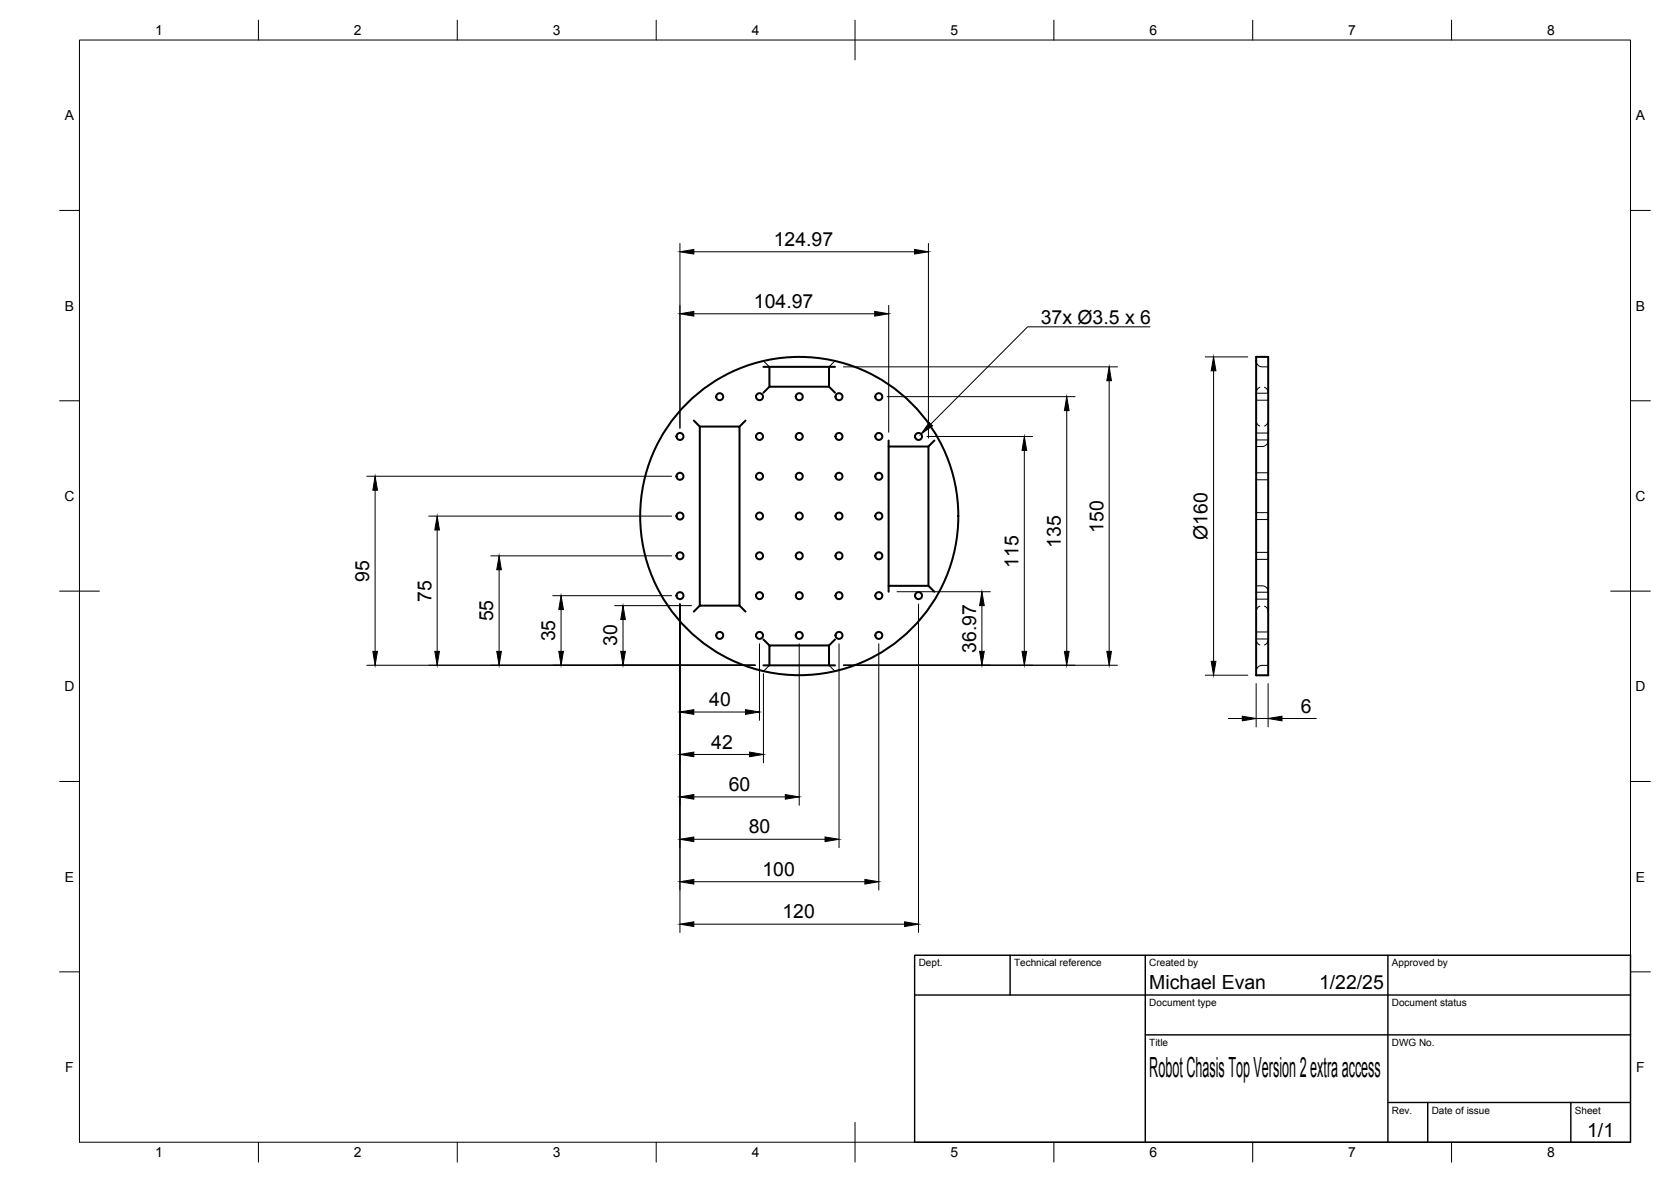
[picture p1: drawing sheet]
<svg xmlns="http://www.w3.org/2000/svg" width="420mm" height="297mm" viewBox="0 0 420 297" stroke-linecap="round" stroke-linejoin="round" font-family="sans-serif">
<g fill="none" stroke="#000" stroke-width=".51">
<path d="M192 92.2h18M193.5 97.2l-1.5 1.5M193.5 92.2v5h14.9v-5M208.4 97.2l1.6 1.5M315.8 89.7h3.1v80h-3.1zM315.8 90.7h.1M174.5 105.7l1.5 1.5M176 107.2h9.9v45h-9.9zM187.5 105.7l-1.6 1.5M223.4 110.7v38M223.4 112.2h10M234.9 110.7l-1.5 1.5v35l1.5 1.5"/>
<path d="M176 152.2l-1.5 1.5M185.9 152.2l1.6 1.5M223.4 147.2h10M192 160.7l1.5 1.5M192 167.2h18M208.4 162.2h-14.9v5M208.4 162.2v5M210 160.7l-1.6 1.5"/>
<circle cx="181" cy="99.7" r=".88"/>
<circle cx="191" cy="99.7" r=".88"/>
<circle cx="201" cy="99.7" r=".88"/>
<circle cx="211" cy="99.7" r=".88"/>
<circle cx="221" cy="99.7" r=".88"/>
<circle cx="171" cy="109.7" r=".88"/>
<circle cx="171" cy="119.7" r=".88"/>
<circle cx="191" cy="119.7" r=".88"/>
<circle cx="191" cy="109.7" r=".88"/>
<circle cx="201" cy="109.7" r=".88"/>
<circle cx="201" cy="119.7" r=".88"/>
<circle cx="211" cy="119.7" r=".88"/>
<circle cx="211" cy="109.7" r=".88"/>
<circle cx="221" cy="119.7" r=".88"/>
<circle cx="221" cy="109.7" r=".88"/>
<circle cx="231" cy="109.7" r=".88"/>
<circle cx="171" cy="139.7" r=".88"/>
<circle cx="171" cy="129.7" r=".88"/>
<circle cx="191" cy="129.7" r=".88"/>
<circle cx="191" cy="139.7" r=".88"/>
<circle cx="201" cy="129.7" r="40"/>
<circle cx="201" cy="129.7" r=".88"/>
<circle cx="201" cy="139.7" r=".88"/>
<circle cx="211" cy="139.7" r=".88"/>
<circle cx="211" cy="129.7" r=".88"/>
<circle cx="221" cy="139.7" r=".88"/>
<circle cx="221" cy="129.7" r=".88"/>
<circle cx="171" cy="149.7" r=".88"/>
<circle cx="181" cy="159.7" r=".88"/>
<circle cx="191" cy="159.7" r=".88"/>
<circle cx="191" cy="149.7" r=".88"/>
<circle cx="201" cy="149.7" r=".88"/>
<circle cx="201" cy="159.7" r=".88"/>
<circle cx="211" cy="159.7" r=".88"/>
<circle cx="211" cy="149.7" r=".88"/>
<circle cx="221" cy="159.7" r=".88"/>
<circle cx="221" cy="149.7" r=".88"/>
<circle cx="231" cy="149.7" r=".88"/>
</g>
<g fill="none" stroke="#000" stroke-width=".25">
<path d="M20 10.1h390v276.9h-390zM65 5.1v5M115 5.1v5M165 5.1v5M215 5.1v10M265 5.1v5M315 5.1v5M365 5.1v5M15 52.9h5M410 52.9h5M171 61.2v46.4M174.5 63.3h55.5"/>
<path d="M174.5 78.9h45.4M223.5 76.8v31.8M233.4 61.2v48.9M192 90.7l1.5 1.5M209.9 90.7l-1.5 1.5M212.1 92.2h68.9M223.1 99.7h47.2M278.9 95.7v68M289.2 82.1h-30.8l-24.4 24.5M303 89.7h10.8M305.1 93.2v73M315.8 90.7a1.85 1.85 0 0 0 2.5 1.5h.6"/>
<path d="M315.8 98.8h3.1M316.8 97.3l-.7 .6-.3 .8M317.9 97.3l.7 .6 .3 .8M15 100.7h5M92.2 119.7h76.7M233.1 109.7h26.6M257.6 113.2v50.5M268.2 103.2v60.5M315.8 105.7l.3 .8 .7 .6M315.8 118.8h3.1M315.8 110.6h3.1M315.8 108.8h3.1"/>
<path d="M315.8 100.6h3.1M318.9 110.7a1.51 1.51 0 0 1-1.5 1.5h-1.6M318.9 105.7l-.3 .8-.7 .6M410 100.7h5M94.3 123.2v40.5M107.8 129.7h61.1M109.9 133.2v30.5M123.4 139.7h45.5M315.8 138.8h3.1M315.8 130.6h3.1M315.8 128.8h3.1M315.8 120.6h3.1"/>
<path d="M15 148.6h10M125.5 143.2v20.5M139 149.7h29.9M141.1 153.2v10.5M154.6 152.2h19.3M156.7 155.7v8M171 151.8v82.5M225.6 148.7h23.4M230.9 151.8v82.5M246.9 152.2v11.5M315.8 147.2h1.6a1.5 1.5 0 0 1 1.5 1.5M315.8 158.8h3.1"/>
<path d="M315.8 150.6h3.1M315.8 148.8h3.1M315.8 140.6h3.1M316.8 152.3l-.7 .6-.3 .8M317.9 152.3l.7 .6 .3 .8M405 148.6h10M92.2 167.2h97.7M174.5 178.9h13M191 161.8v19.2M192 169.3v22.4M193.5 167.2l-1.5 1.5M201 161.8v40.6"/>
<path d="M208.4 167.2l1.5 1.5M211 161.8v51.2M212.1 167.2h68.9M221 161.8v61.9M303 169.7h10.8M315.8 160.7l.3 .8 .7 .6M315.8 160.6h3.1M315.8 171.8v10.9M318.9 171.8v10.9M318.9 167.2h-.6a1.85 1.85 0 0 0-2.5 1.5M318.9 160.7l-.3 .8-.7 .6M15 196.4h5"/>
<path d="M174.5 189.6h14M308.9 180.6h3.5M315.8 180.6h3.1M322.3 180.6h8.7M410 196.4h5M174.5 210.9h33M174.5 200.3h23M174.5 232.2h53M174.5 221.6h43M15 244.2h5M410 244.2h5M65 287v5"/>
<path d="M115 287v5M165 287v5M215 282.1v9.9M265 287v5M315 287v5M365 287v5"/>
</g>
<path d="M230 240.1h180v46.9h-180zM230 250h180M254 240.1v9.9M288 240.1v46.9M349 240.1v46.9M288 260.1h122M349 277.1h61M359 277.1v9.9M395 277.1v9.9" fill="none" stroke="#000" stroke-width=".36"/>
<g fill="#000" stroke="#000" stroke-width=".25">
<path d="M171 63.3l3.5-.6v1.1zM171 78.9l3.5-.6v1.1zM219.9 78.3l3.6 .6-3.6 .5zM230 62.7l3.4 .6-3.4 .5zM278.9 92.2l.6 3.5h-1.2zM305.1 89.7l.6 3.5h-1.2zM233.6 106.2l.9 .8-2.9 2.1zM257.6 109.7l.5 3.5h-1.1zM268.2 99.7l.6 3.5h-1.2zM94.3 119.7l.6 3.5h-1.2zM109.9 129.7l.6 3.5h-1.2zM125.5 139.7l.6 3.5h-1.2z"/>
<path d="M141.1 149.7l.6 3.5h-1.2zM156.7 152.2l.5 3.5h-1.1zM246.9 148.7l.6 3.5h-1.2zM93.7 163.7h1.2l-.6 3.5zM109.3 163.7h1.2l-.6 3.5zM124.9 163.7h1.2l-.6 3.5zM140.5 163.7h1.2l-.6 3.5zM156.1 163.7h1.1l-.5 3.5zM171 178.9l3.5-.6v1.2zM187.5 178.3l3.5 .6-3.5 .6zM246.3 163.7h1.2l-.6 3.5zM257 163.7h1.1l-.5 3.5z"/>
<path d="M267.6 163.7h1.2l-.6 3.5zM278.3 163.7h1.2l-.6 3.5zM304.5 166.2h1.2l-.6 3.5zM312.4 180l3.4 .6-3.4 .6zM318.9 180.6l3.4-.6v1.2zM171 200.3l3.5-.6v1.1zM171 189.6l3.5-.6v1.2zM188.5 189l3.5 .6-3.5 .6zM197.5 199.7l3.5 .6-3.5 .5zM171 210.9l3.5-.6v1.2zM207.5 210.3l3.5 .6-3.5 .6zM171 232.2l3.5-.5v1.1z"/>
<path d="M171 221.6l3.5-.6v1.2zM217.5 221l3.5 .6-3.5 .6zM227.5 231.7l3.4 .5-3.4 .6z"/>
</g>
<text font-size="7" x="289" y="270.6">Robot Chasis Top Version 2 extra access</text>
<g font-size="4.9">
<text x="194.6" y="61.8">124.97</text>
<text x="189.6" y="77.4">104.97</text>
<text x="261.7" y="81.4">37x Ø3.5 x 6</text>
<text x="266.8" y="137.7" transform="rotate(-90 266.8 137.7)">135</text>
<text x="277.4" y="133.9" transform="rotate(-90 277.4 133.9)">150</text>
<text x="303.6" y="135.6" transform="rotate(-90 303.6 135.6)">Ø160</text>
<text x="256.1" y="142.7" transform="rotate(-90 256.1 142.7)">115</text>
<text x="92.9" y="146.2" transform="rotate(-90 92.9 146.2)">95</text>
<text x="108.5" y="151.2" transform="rotate(-90 108.5 151.2)">75</text>
<text x="124" y="156.2" transform="rotate(-90 124 156.2)">55</text>
<text x="139.6" y="161.2" transform="rotate(-90 139.6 161.2)">35</text>
<text x="155.2" y="162.4" transform="rotate(-90 155.2 162.4)">30</text>
<text x="245.4" y="164" transform="rotate(-90 245.4 164)">36.97</text>
<text x="178.3" y="177.5">40</text>
<text x="327.1" y="179.1">6</text>
<text x="178.8" y="188.2">42</text>
<text x="183.3" y="198.8">60</text>
<text x="188.3" y="209.5">80</text>
<text x="191.7" y="220.1">100</text>
<text x="196.7" y="230.8">120</text>
<text x="289" y="248.5">Michael Evan</text>
<text x="331.7" y="248.5">1/22/25</text>
<text x="399.1" y="285.7">1/1</text>
</g>
<g font-size="3.5">
<text x="39" y="8.8">1</text>
<text x="89" y="8.8">2</text>
<text x="139" y="8.8">3</text>
<text x="189" y="8.8">4</text>
<text x="239" y="8.8">5</text>
<text x="289" y="8.8">6</text>
<text x="339" y="8.8">7</text>
<text x="389" y="8.8">8</text>
<text x="16.3" y="30.2">A</text>
<text x="411.3" y="30.2">A</text>
<text x="16.3" y="78">B</text>
<text x="411.3" y="78">B</text>
<text x="16.2" y="125.9">C</text>
<text x="411.2" y="125.9">C</text>
<text x="16.2" y="173.7">D</text>
<text x="411.2" y="173.7">D</text>
<text x="16.3" y="221.6">E</text>
<text x="411.3" y="221.6">E</text>
<text x="16.4" y="269.4">F</text>
<text x="411.4" y="269.4">F</text>
<text x="39" y="290.8">1</text>
<text x="89" y="290.8">2</text>
<text x="139" y="290.8">3</text>
<text x="189" y="290.8">4</text>
<text x="239" y="290.8">5</text>
<text x="289" y="290.8">6</text>
<text x="339" y="290.8">7</text>
<text x="389" y="290.8">8</text>
</g>
<g font-size="2.5">
<text x="231" y="242.9">Dept.</text>
<text x="255" y="242.9">Technical reference</text>
<text x="289" y="242.9">Created by</text>
<text x="350" y="242.9">Approved by</text>
<text x="289" y="252.8">Document type</text>
<text x="350" y="252.8">Document status</text>
<text x="289" y="262.9">Title</text>
<text x="350" y="262.9">DWG No.</text>
<text x="350" y="279.9">Rev.</text>
<text x="360" y="279.9">Date of issue</text>
<text x="396" y="279.9">Sheet</text>
</g>
</svg>
